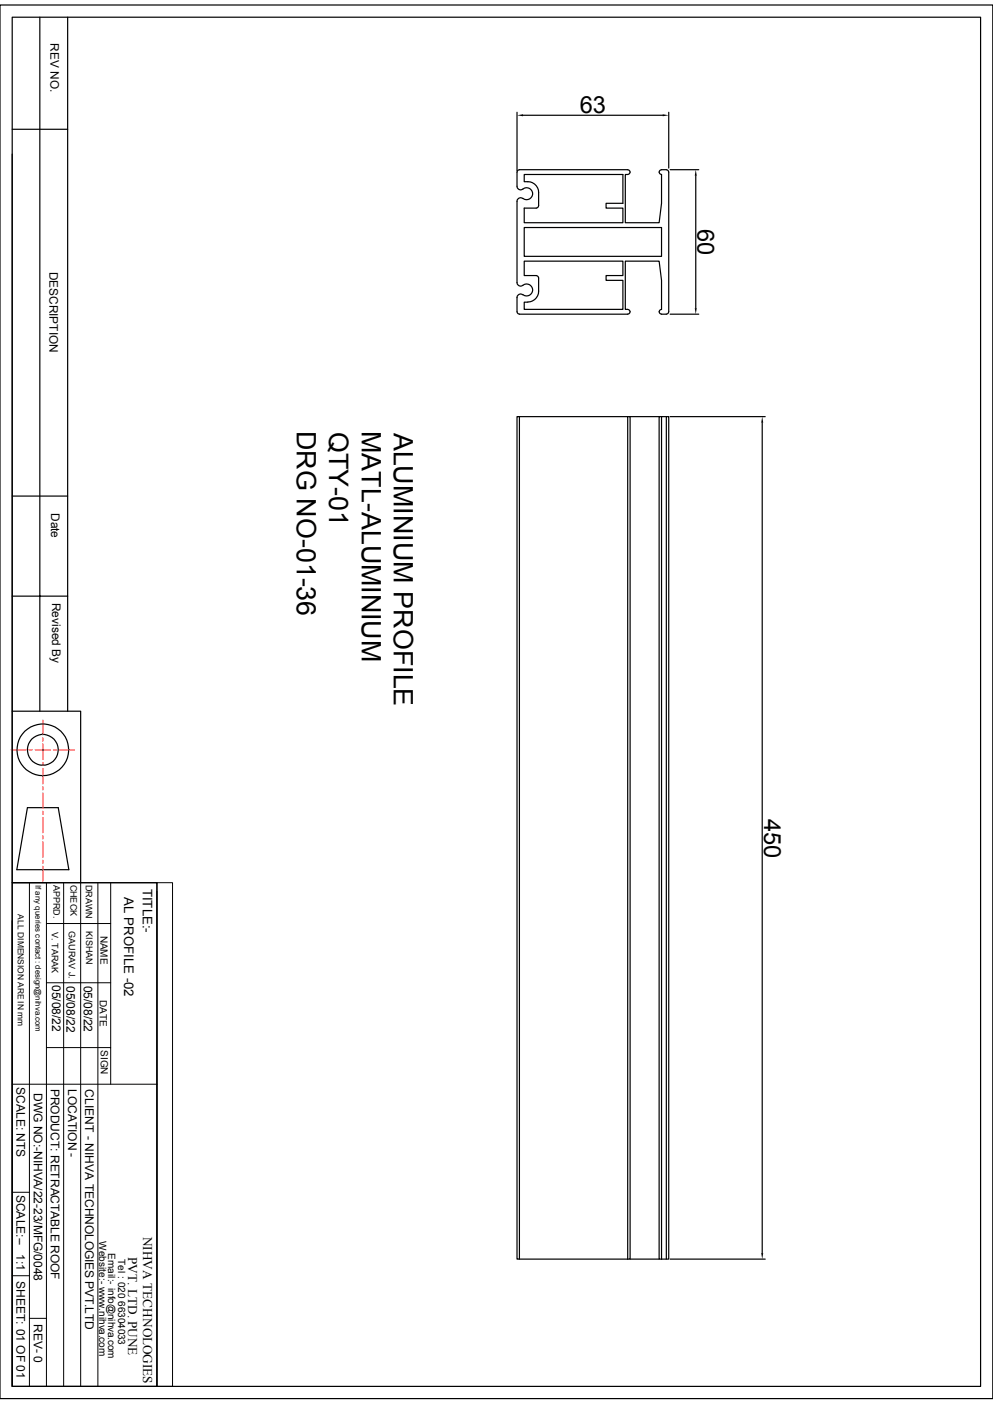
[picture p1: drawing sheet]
<svg xmlns="http://www.w3.org/2000/svg" width="210mm" height="297mm" viewBox="0 0 210 297" stroke-linecap="round" stroke-linejoin="round" font-family="sans-serif">
<g fill="none" stroke="#000" stroke-width=".25">
<path d="M0 1.1h210v294.8h-210zM2.6 3.6h204.8v289.7h-204.8zM8.4 3.6v146.9M14.3 3.6v146.9M2.6 32.6v117.9h14.5v36.2M2.6 27.3h11.7M109.3 23.7v12.4M110.6 24.4h29.6M110.9 36.9h20.8v6.1h-3.5v1h3.5v3.1h-20.8v-3.1h2.5l.4-.2 .1-3.1a2.43 2.43 0 0 0-3-2.3zM141.4 23.7v11.9M141.7 35.9h6.1M147.2 37.2v28"/>
<path d="M110.6 42a1.3 1.3 0 0 0 1.8-.3 1.3 1.3 0 0 0-.3-1.8 1.3 1.3 0 0 0-1.8 .2 .75 .75 0 0 1-1-.7v-3l.3-.4 .3-.1h22.9a.51 .51 0 0 1 .5 .5 .51 .51 0 0 1-.5 .5h-.6v10.2h7.2l.5-4.1v-6.1a.51 .51 0 0 1-.5-.5 .51 .51 0 0 1 .5-.5h1l.5 .3v.2v29.6v.2l-.5 .3h-1a.51 .51 0 0 1-.5-.5 .51 .51 0 0 1 .5-.6v-6.1l-.5-4.1h-7.2v10.2h.6a.51 .51 0 0 1 .5 .6 .51 .51 0 0 1-.5 .5h-22.9l-.3-.1-.3-.4v-3.1a.76 .76 0 0 1 .5-.6 .76 .76 0 0 1 .8 .1 1.31 1.31 0 0 0 1.8-.3 1.31 1.31 0 0 0-.3-1.8 1.31 1.31 0 0 0-1.8 .2 .75 .75 0 0 1-1-.7v-17.2a.76 .76 0 0 1 .5-.7 .76 .76 0 0 1 .8 .1M110.9 48.1h29v6.1h-29zM111.6 63.9a2.28 2.28 0 0 0 2.3-2.3l-.1-3.1-.4-.2h-2.5v-3.1h20.8v3.1h-3.5v1h3.5v6.1h-20.8v-1.5h.7M141.7 66.5h6.1M109.3 88.1h.6v178.3h-.6zM109.9 88.1h22.9v178.3M132.8 88.1h.5v178.3h-.5M133.3 88.1h6.1M139.9 88.1h-.5v178.3h.5M140.9 88.1h.5v178.3h-.5zM140.9 88.1h-1v178.3M141.7 88.1h20.1"/>
<path d="M161.2 89.4v175.7M2.6 104.9h11.7M2.6 126.1h11.7M2.6 150.5v36.2M5.8 170.9h6.5l2.3 13.1h-11zM2.6 186.7h30.6v106.6h-30.6zM2.6 194.8v98.5M109.9 266.4h22.9M133.3 266.4h6.1M139.9 266.4h1M141.7 266.4h20.1"/>
<circle cx="9.1" cy="158.6" r="5.5"/>
<circle cx="9.1" cy="158.6" r="3.3"/>
</g>
<path d="M109.3 24.4l1.3-.2v.4zM140.2 24.2l1.2 .2-1.2 .2zM147.2 35.9l.2 1.3h-.5zM146.9 65.2h.5l-.2 1.3zM161.2 88.1l.2 1.3h-.4zM161 265.1h.4l-.2 1.3z" fill="#000"/>
<g fill="none" stroke="#000" stroke-width=".21">
<path d="M2.6 186.7h30.6M6.2 186.7v106.6M9.8 195.4h13.6M9.8 186.7v106.6M13.5 186.7v106.6M17.1 186.7v106.6M20.7 186.7v106.6M23.4 186.7v42.7M33.2 186.7h3.3v106.6h-3.3zM33.2 188.6v104.7M9.8 207.9h13.6M2.6 229.4h30.6"/>
<path d="M9.8 221.6h13.6M2.6 252.2h3.6M2.6 269.9h3.6M6.2 278.9h3.6"/>
</g>
<g fill="none" stroke="#f00" stroke-width=".25">
<path d="M2.4 158.6h3.1M6.1 158.6h.7M7.5 158.6h3.2M9.1 152.4v3M9.1 156.1v.7M9.1 157.4v3.3M11.3 158.6h.7M12.6 158.6h3.1M9.1 161.3v.6M9.1 162.6v3.2M9.1 166.5v.6M9.1 167.8v3.2"/>
<path d="M9.1 171.6v.7M9.1 172.9v3.2M9.1 176.8v.7M9.1 178.1v3.3M9.1 182v.6M9.1 183.3v3.1"/>
</g>
<g font-size="5.7">
<text x="62.8" y="91.1" transform="rotate(90 62.8 91.1)">DRG NO-01-36</text>
<text x="69.6" y="91.3" transform="rotate(90 69.6 91.3)">QTY-01</text>
<text x="76.5" y="91.1" transform="rotate(90 76.5 91.1)">MATL-ALUMINIUM</text>
<text x="83.3" y="91.5" transform="rotate(90 83.3 91.5)">ALUMINIUM PROFILE</text>
</g>
<g font-size="5">
<text x="122.6" y="24">63</text>
<text x="147.5" y="48.4" transform="rotate(90 147.5 48.4)">60</text>
<text x="161.6" y="173.2" transform="rotate(90 161.6 173.2)">450</text>
</g>
<g font-size="2.8">
<text x="26.3" y="189.7" transform="rotate(90 26.3 189.7)">AL PROFILE -02</text>
<text x="30.2" y="188" transform="rotate(90 30.2 188)">TITLE:-</text>
<text x="30.3" y="261.6" transform="rotate(90 30.3 261.6)">NIHVA TECHNOLOGIES</text>
<text x="27.1" y="265.9" transform="rotate(90 27.1 265.9)">PVT. LTD. PUNE</text>
</g>
<g font-size="2.5">
<text x="10.7" y="9.2" transform="rotate(90 10.7 9.2)">REV NO.</text>
<text x="10.5" y="57.5" transform="rotate(90 10.5 57.5)">DESCRIPTION</text>
<text x="10.8" y="108.5" transform="rotate(90 10.8 108.5)">Date</text>
<text x="11" y="127.5" transform="rotate(90 11 127.5)">Revised By</text>
<text x="11" y="208.4" transform="rotate(90 11 208.4)">05/08/22</text>
<text x="14.1" y="208.5" transform="rotate(90 14.1 208.5)">05/08/22</text>
<text x="17.7" y="208.5" transform="rotate(90 17.7 208.5)">05/08/22</text>
<text x="3.5" y="230" transform="rotate(90 3.5 230)">SCALE: NTS</text>
<text x="7.2" y="231.2" transform="rotate(90 7.2 231.2)">DWG NO:-NIHVA/22-23/MFG/0048</text>
<text x="10.8" y="230.3" transform="rotate(90 10.8 230.3)">PRODUCT: RETRACTABLE ROOF</text>
<text x="14.4" y="230.3" transform="rotate(90 14.4 230.3)">LOCATION -</text>
<text x="18" y="230.4" transform="rotate(90 18 230.4)">CLIENT - NIHVA TECHNOLOGIES PVT.LTD</text>
<text x="3.5" y="252.7" transform="rotate(90 3.5 252.7)">SCALE:--</text>
<text x="3.5" y="265.3" transform="rotate(90 3.5 265.3)">1:1</text>
<text x="3.5" y="271" transform="rotate(90 3.5 271)">SHEET: 01 OF 01</text>
<text x="7.2" y="280" transform="rotate(90 7.2 280)">REV- 0</text>
</g>
<g font-size="2.1">
<text x="21.3" y="197.9" transform="rotate(90 21.3 197.9)">NAME</text>
<text x="21.1" y="211.5" transform="rotate(90 21.1 211.5)">DATE</text>
<text x="21.3" y="222.1" transform="rotate(90 21.3 222.1)">SIGN</text>
<text x="21" y="262.6" transform="rotate(90 21 262.6)">Website:- www.nihva.com</text>
<text x="22.9" y="265" transform="rotate(90 22.9 265)">Email:- info@nihva.com</text>
<text x="25" y="266.3" transform="rotate(90 25 266.3)">Tel : 020 66304033</text>
</g>
<g font-size="1.9">
<text x="11.3" y="187.2" transform="rotate(90 11.3 187.2)">APPRD.</text>
<text x="14.9" y="187.1" transform="rotate(90 14.9 187.1)">CHECK</text>
<text x="18.1" y="187.2" transform="rotate(90 18.1 187.2)">DRAWN</text>
<text x="11" y="197.1" transform="rotate(90 11 197.1)">V. TARAK</text>
<text x="14.6" y="197" transform="rotate(90 14.6 197)">GAURAV J.</text>
<text x="18.2" y="197" transform="rotate(90 18.2 197)">KISHAN</text>
</g>
<text font-size="1.8" x="3.8" y="193.4" transform="rotate(90 3.8 193.4)">ALL DIMENSION ARE IN mm</text>
<text font-size="1.7" x="7.5" y="187.2" transform="rotate(90 7.5 187.2)">If any queries contact : design@nihva.com</text>
</svg>
